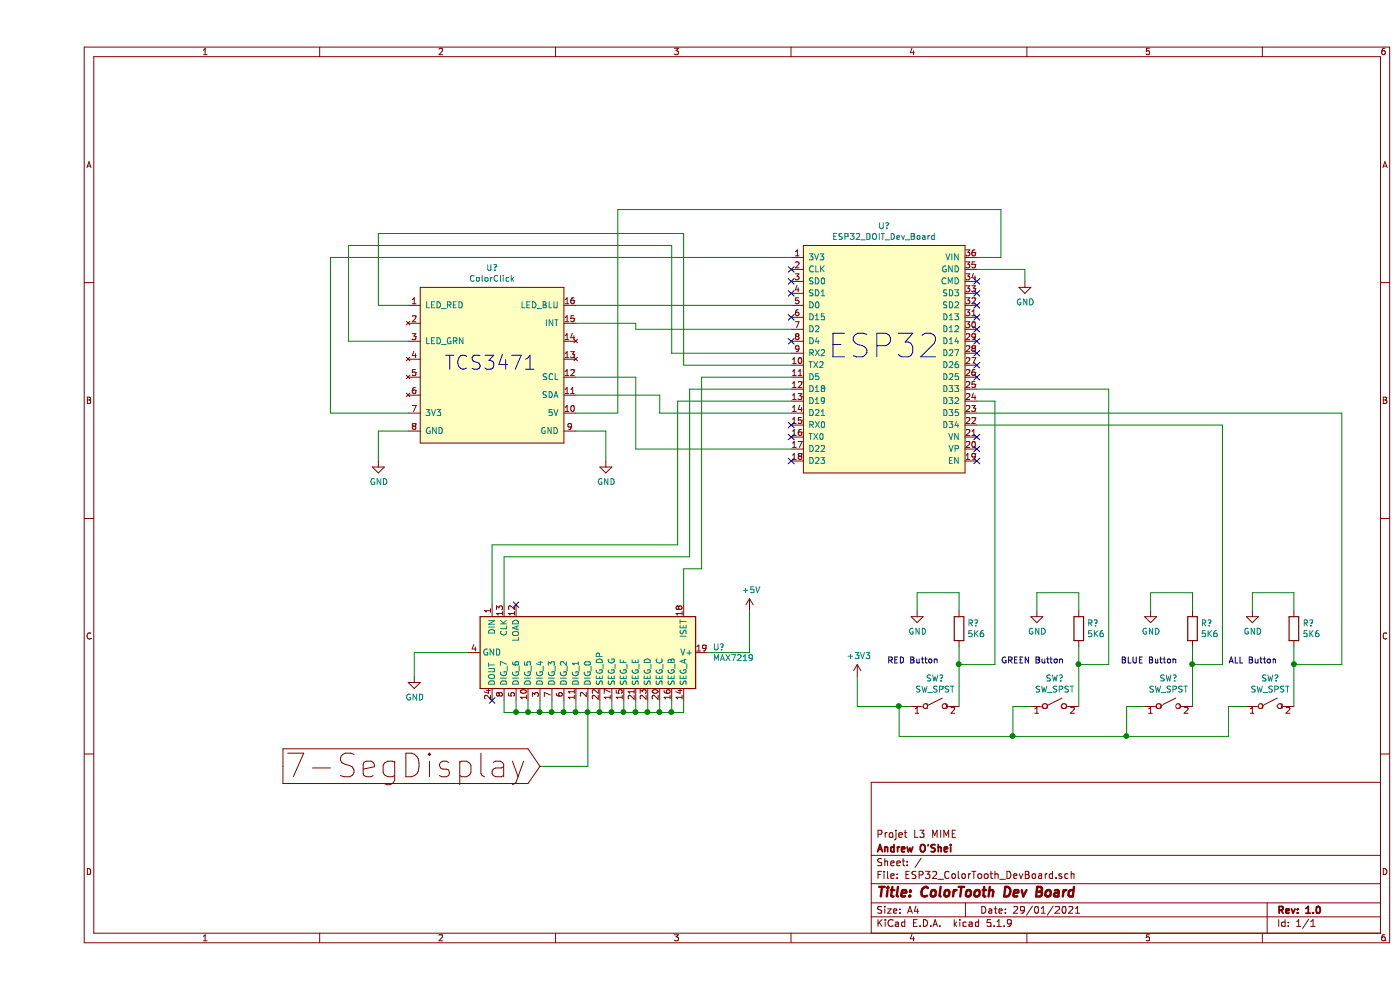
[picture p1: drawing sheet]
EESchema Schematic File Version 4
EELAYER 30 0
EELAYER END
$Descr A4 11693 8268
encoding utf-8
Sheet 1 1
Title "ColorTooth Dev Board"
Date "29/01/2021"
Rev "1.0"
Comp "Andrew O'Shei"
Comment1 "Projet L3 MIME"
Comment2 ""
Comment3 ""
Comment4 ""
$EndDescr
$Comp
L esp32_doit_dev_board:ESP32_DOIT_Dev_Board U?
U 1 1
P 7100 3000
F 0 "U?" H 7075 4115 50  0000 C CNN
F 1 "ESP32_DOIT_Dev_Board" H 7075 4024 50  0000 C CNN
F 2 "ESP32_DOIT:ESP_DOIT_Dev_Board" H 7100 3000 50  0001 C CNN
F 3 "" H 7100 3000 50  0001 C CNN
	1    7100 3000
	1    0    0    -1  
$EndComp
$Comp
L ColorClick:ColorClick U?
U 1 1
P 3800 3050
F 0 "U?" H 3800 3865 50  0000 C CNN
F 1 "ColorClick" H 3800 3774 50  0000 C CNN
F 2 "" H 3800 3200 50  0001 C CNN
F 3 "" H 3800 3200 50  0001 C CNN
	1    3800 3050
	1    0    0    -1  
$EndComp
$Comp
L Driver_LED:MAX7219 U?
U 1 1
P 4600 5450
F 0 "U?" V 4554 6494 50  0000 L CNN
F 1 "MAX7219" V 4645 6494 50  0000 L CNN
F 2 "" H 4550 5500 50  0001 C CNN
F 3 "https://datasheets.maximintegrated.com/en/ds/MAX7219-MAX7221.pdf" H 4650 5300 50  0001 C CNN
	1    4600 5450
	0    1    1    0   
$EndComp
$Comp
L Switch:SW_SPST SW?
U 1 1
P 7500 5900
F 0 "SW?" H 7500 6135 50  0000 C CNN
F 1 "SW_SPST" H 7500 6044 50  0000 C CNN
F 2 "" H 7500 5900 50  0001 C CNN
F 3 "~" H 7500 5900 50  0001 C CNN
	1    7500 5900
	1    0    0    -1  
$EndComp
$Comp
L Device:R R?
U 1 1
P 7700 5250
F 0 "R?" H 7770 5296 50  0000 L CNN
F 1 "5K6" H 7770 5205 50  0000 L CNN
F 2 "" V 7630 5250 50  0001 C CNN
F 3 "~" H 7700 5250 50  0001 C CNN
	1    7700 5250
	1    0    0    -1  
$EndComp
$Comp
L power:GND #PWR?
U 1 1
P 7350 5100
F 0 "#PWR?" H 7350 4850 50  0001 C CNN
F 1 "GND" H 7355 4927 50  0000 C CNN
F 2 "" H 7350 5100 50  0001 C CNN
F 3 "" H 7350 5100 50  0001 C CNN
	1    7350 5100
	1    0    0    -1  
$EndComp
Wire Wire Line
	7700 5100 7700 4950
Wire Wire Line
	7700 4950 7350 4950
Wire Wire Line
	7350 4950 7350 5100
Wire Wire Line
	7700 5900 7700 5550
$Comp
L Switch:SW_SPST SW?
U 1 1
P 8500 5900
F 0 "SW?" H 8500 6135 50  0000 C CNN
F 1 "SW_SPST" H 8500 6044 50  0000 C CNN
F 2 "" H 8500 5900 50  0001 C CNN
F 3 "~" H 8500 5900 50  0001 C CNN
	1    8500 5900
	1    0    0    -1  
$EndComp
$Comp
L Device:R R?
U 1 1
P 8700 5250
F 0 "R?" H 8770 5296 50  0000 L CNN
F 1 "5K6" H 8770 5205 50  0000 L CNN
F 2 "" V 8630 5250 50  0001 C CNN
F 3 "~" H 8700 5250 50  0001 C CNN
	1    8700 5250
	1    0    0    -1  
$EndComp
$Comp
L power:GND #PWR?
U 1 1
P 8350 5100
F 0 "#PWR?" H 8350 4850 50  0001 C CNN
F 1 "GND" H 8355 4927 50  0000 C CNN
F 2 "" H 8350 5100 50  0001 C CNN
F 3 "" H 8350 5100 50  0001 C CNN
	1    8350 5100
	1    0    0    -1  
$EndComp
Wire Wire Line
	8700 5100 8700 4950
Wire Wire Line
	8700 4950 8350 4950
Wire Wire Line
	8350 4950 8350 5100
Wire Wire Line
	8700 5900 8700 5550
$Comp
L Switch:SW_SPST SW?
U 1 1
P 9450 5900
F 0 "SW?" H 9450 6135 50  0000 C CNN
F 1 "SW_SPST" H 9450 6044 50  0000 C CNN
F 2 "" H 9450 5900 50  0001 C CNN
F 3 "~" H 9450 5900 50  0001 C CNN
	1    9450 5900
	1    0    0    -1  
$EndComp
$Comp
L Device:R R?
U 1 1
P 9650 5250
F 0 "R?" H 9720 5296 50  0000 L CNN
F 1 "5K6" H 9720 5205 50  0000 L CNN
F 2 "" V 9580 5250 50  0001 C CNN
F 3 "~" H 9650 5250 50  0001 C CNN
	1    9650 5250
	1    0    0    -1  
$EndComp
$Comp
L power:GND #PWR?
U 1 1
P 9300 5100
F 0 "#PWR?" H 9300 4850 50  0001 C CNN
F 1 "GND" H 9305 4927 50  0000 C CNN
F 2 "" H 9300 5100 50  0001 C CNN
F 3 "" H 9300 5100 50  0001 C CNN
	1    9300 5100
	1    0    0    -1  
$EndComp
Wire Wire Line
	9650 5100 9650 4950
Wire Wire Line
	9650 4950 9300 4950
Wire Wire Line
	9300 4950 9300 5100
Wire Wire Line
	9650 5900 9650 5550
$Comp
L Switch:SW_SPST SW?
U 1 1
P 10300 5900
F 0 "SW?" H 10300 6135 50  0000 C CNN
F 1 "SW_SPST" H 10300 6044 50  0000 C CNN
F 2 "" H 10300 5900 50  0001 C CNN
F 3 "~" H 10300 5900 50  0001 C CNN
	1    10300 5900
	1    0    0    -1  
$EndComp
$Comp
L Device:R R?
U 1 1
P 10500 5250
F 0 "R?" H 10570 5296 50  0000 L CNN
F 1 "5K6" H 10570 5205 50  0000 L CNN
F 2 "" V 10430 5250 50  0001 C CNN
F 3 "~" H 10500 5250 50  0001 C CNN
	1    10500 5250
	1    0    0    -1  
$EndComp
$Comp
L power:GND #PWR?
U 1 1
P 10150 5100
F 0 "#PWR?" H 10150 4850 50  0001 C CNN
F 1 "GND" H 10155 4927 50  0000 C CNN
F 2 "" H 10150 5100 50  0001 C CNN
F 3 "" H 10150 5100 50  0001 C CNN
	1    10150 5100
	1    0    0    -1  
$EndComp
Wire Wire Line
	10500 5100 10500 4950
Wire Wire Line
	10500 4950 10150 4950
Wire Wire Line
	10150 4950 10150 5100
Wire Wire Line
	10500 5900 10500 5550
Wire Wire Line
	10100 5900 9950 5900
Wire Wire Line
	9950 5900 9950 6150
Wire Wire Line
	9950 6150 9100 6150
Wire Wire Line
	9100 6150 9100 5900
Wire Wire Line
	9100 5900 9250 5900
$Comp
L power:+3V3 #PWR?
U 1 1
P 6850 5650
F 0 "#PWR?" H 6850 5500 50  0001 C CNN
F 1 "+3V3" H 6865 5823 50  0000 C CNN
F 2 "" H 6850 5650 50  0001 C CNN
F 3 "" H 6850 5650 50  0001 C CNN
	1    6850 5650
	1    0    0    -1  
$EndComp
Wire Wire Line
	6850 5650 6850 5900
Wire Wire Line
	6850 5900 7200 5900
Wire Wire Line
	7200 5900 7200 6150
Wire Wire Line
	7200 6150 8150 6150
Connection ~ 7200 5900
Wire Wire Line
	7200 5900 7300 5900
Connection ~ 9100 6150
Wire Wire Line
	8300 5900 8150 5900
Wire Wire Line
	8150 5900 8150 6150
Connection ~ 8150 6150
Wire Wire Line
	8150 6150 9100 6150
Text Notes 7100 5550 0    50   ~ 0
RED Button
Text Notes 8050 5550 0    50   ~ 0
GREEN Button
Text Notes 9050 5550 0    50   ~ 0
BLUE Button
Text Notes 9950 5550 0    50   ~ 0
ALL Button
Wire Wire Line
	7850 3450 10900 3450
Wire Wire Line
	10900 3450 10900 5550
Wire Wire Line
	10900 5550 10500 5550
Connection ~ 10500 5550
Wire Wire Line
	10500 5550 10500 5400
Wire Wire Line
	7850 3550 9900 3550
Wire Wire Line
	9900 3550 9900 5550
Wire Wire Line
	9900 5550 9650 5550
Connection ~ 9650 5550
Wire Wire Line
	9650 5550 9650 5400
Wire Wire Line
	7850 3250 8950 3250
Wire Wire Line
	8950 3250 8950 5550
Wire Wire Line
	8950 5550 8700 5550
Connection ~ 8700 5550
Wire Wire Line
	8700 5550 8700 5400
Wire Wire Line
	7850 3350 8000 3350
Wire Wire Line
	8000 3350 8000 5550
Wire Wire Line
	8000 5550 7700 5550
Connection ~ 7700 5550
Wire Wire Line
	7700 5550 7700 5400
NoConn ~ 7850 3850
NoConn ~ 7850 3750
NoConn ~ 7850 3650
NoConn ~ 7850 2350
NoConn ~ 7850 2450
NoConn ~ 7850 2550
NoConn ~ 7850 2650
NoConn ~ 7850 2750
NoConn ~ 7850 2850
NoConn ~ 7850 2950
NoConn ~ 7850 3050
NoConn ~ 7850 3150
$Comp
L power:GND #PWR?
U 1 1
P 8250 2350
F 0 "#PWR?" H 8250 2100 50  0001 C CNN
F 1 "GND" H 8255 2177 50  0000 C CNN
F 2 "" H 8250 2350 50  0001 C CNN
F 3 "" H 8250 2350 50  0001 C CNN
	1    8250 2350
	1    0    0    -1  
$EndComp
Wire Wire Line
	7850 2250 8250 2250
Wire Wire Line
	8250 2250 8250 2350
Wire Wire Line
	6300 2550 4500 2550
Wire Wire Line
	6300 2150 2450 2150
Wire Wire Line
	2450 3450 3100 3450
$Comp
L power:GND #PWR?
U 1 1
P 2850 3850
F 0 "#PWR?" H 2850 3600 50  0001 C CNN
F 1 "GND" H 2855 3677 50  0000 C CNN
F 2 "" H 2850 3850 50  0001 C CNN
F 3 "" H 2850 3850 50  0001 C CNN
	1    2850 3850
	1    0    0    -1  
$EndComp
$Comp
L power:GND #PWR?
U 1 1
P 4750 3850
F 0 "#PWR?" H 4750 3600 50  0001 C CNN
F 1 "GND" H 4755 3677 50  0000 C CNN
F 2 "" H 4750 3850 50  0001 C CNN
F 3 "" H 4750 3850 50  0001 C CNN
	1    4750 3850
	1    0    0    -1  
$EndComp
Wire Wire Line
	4500 3600 4750 3600
Wire Wire Line
	4750 3600 4750 3850
Wire Wire Line
	3100 3600 2850 3600
Wire Wire Line
	2850 3600 2850 3850
Wire Wire Line
	7850 2150 8050 2150
Wire Wire Line
	8050 2150 8050 1750
Wire Wire Line
	8050 1750 4850 1750
Wire Wire Line
	4850 3450 4500 3450
Wire Wire Line
	6300 3750 5000 3750
Wire Wire Line
	5000 3150 4500 3150
Wire Wire Line
	6300 3450 5200 3450
Wire Wire Line
	5200 3300 4500 3300
Wire Wire Line
	5000 3750 5000 3150
Wire Wire Line
	5200 3450 5200 3300
Wire Wire Line
	2450 2150 2450 3450
Wire Wire Line
	4850 1750 4850 3450
Wire Wire Line
	6300 2750 5000 2750
Wire Wire Line
	5000 2750 5000 2700
Wire Wire Line
	5000 2700 4500 2700
NoConn ~ 6300 2250
NoConn ~ 6300 2350
NoConn ~ 6300 2450
NoConn ~ 6300 2650
Wire Wire Line
	6300 2950 5300 2950
Wire Wire Line
	5300 2950 5300 2050
Wire Wire Line
	5300 2050 2600 2050
Wire Wire Line
	2600 2050 2600 2850
Wire Wire Line
	2600 2850 3100 2850
Wire Wire Line
	6300 3050 5400 3050
Wire Wire Line
	5400 3050 5400 1950
Wire Wire Line
	5400 1950 2850 1950
Wire Wire Line
	2850 1950 2850 2550
Wire Wire Line
	2850 2550 3100 2550
Text Notes 6600 3000 0    197  ~ 0
ESP32
Text Notes 3400 3100 0    118  ~ 0
TCS3471
$Comp
L power:GND #PWR?
U 1 1
P 3150 5650
F 0 "#PWR?" H 3150 5400 50  0001 C CNN
F 1 "GND" H 3155 5477 50  0000 C CNN
F 2 "" H 3150 5650 50  0001 C CNN
F 3 "" H 3150 5650 50  0001 C CNN
	1    3150 5650
	1    0    0    -1  
$EndComp
Wire Wire Line
	3600 5450 3150 5450
Wire Wire Line
	3150 5450 3150 5650
$Comp
L power:+5V #PWR?
U 1 1
P 5950 5100
F 0 "#PWR?" H 5950 4950 50  0001 C CNN
F 1 "+5V" H 5965 5273 50  0000 C CNN
F 2 "" H 5950 5100 50  0001 C CNN
F 3 "" H 5950 5100 50  0001 C CNN
	1    5950 5100
	1    0    0    -1  
$EndComp
Wire Wire Line
	5600 5450 5950 5450
Wire Wire Line
	5950 5450 5950 5100
Wire Wire Line
	6300 3350 5350 3350
Wire Wire Line
	5350 3350 5350 4550
Wire Wire Line
	5350 4550 3800 4550
Wire Wire Line
	3800 4550 3800 5050
Wire Wire Line
	6300 3250 5450 3250
Wire Wire Line
	5450 3250 5450 4650
Wire Wire Line
	5450 4650 3900 4650
Wire Wire Line
	3900 4650 3900 5050
Wire Wire Line
	6300 3150 5550 3150
Wire Wire Line
	5550 4750 5400 4750
Wire Wire Line
	5400 4750 5400 5050
Wire Wire Line
	5550 3150 5550 4750
NoConn ~ 4000 5050
Text GLabel 4200 6400 0    197  Input ~ 0
7-SegDisplay
Wire Wire Line
	4200 6400 4600 6400
Wire Wire Line
	4600 6400 4600 5950
Wire Wire Line
	4500 5850 4500 5950
Wire Wire Line
	4500 5950 4600 5950
Connection ~ 4600 5950
Wire Wire Line
	4600 5950 4600 5850
Wire Wire Line
	4600 5950 4700 5950
Wire Wire Line
	4700 5950 4700 5850
Wire Wire Line
	4800 5850 4800 5950
Wire Wire Line
	4800 5950 4700 5950
Connection ~ 4700 5950
Wire Wire Line
	4900 5850 4900 5950
Wire Wire Line
	4900 5950 4800 5950
Connection ~ 4800 5950
Wire Wire Line
	5000 5850 5000 5950
Wire Wire Line
	5000 5950 4900 5950
Connection ~ 4900 5950
Wire Wire Line
	5100 5850 5100 5950
Wire Wire Line
	5100 5950 5000 5950
Connection ~ 5000 5950
Wire Wire Line
	5200 5850 5200 5950
Wire Wire Line
	5200 5950 5100 5950
Connection ~ 5100 5950
Wire Wire Line
	5300 5850 5300 5950
Wire Wire Line
	5300 5950 5200 5950
Connection ~ 5200 5950
Wire Wire Line
	5400 5850 5400 5950
Wire Wire Line
	5400 5950 5300 5950
Connection ~ 5300 5950
Wire Wire Line
	4400 5850 4400 5950
Wire Wire Line
	4400 5950 4500 5950
Connection ~ 4500 5950
Wire Wire Line
	4300 5850 4300 5950
Wire Wire Line
	4300 5950 4400 5950
Connection ~ 4400 5950
Wire Wire Line
	4200 5850 4200 5950
Wire Wire Line
	4200 5950 4300 5950
Connection ~ 4300 5950
Wire Wire Line
	4100 5850 4100 5950
Wire Wire Line
	4100 5950 4200 5950
Connection ~ 4200 5950
Wire Wire Line
	4000 5850 4000 5950
Wire Wire Line
	4000 5950 4100 5950
Connection ~ 4100 5950
Wire Wire Line
	3900 5850 3900 5950
Wire Wire Line
	3900 5950 4000 5950
Connection ~ 4000 5950
NoConn ~ 3800 5850
NoConn ~ 6300 2850
NoConn ~ 6300 3550
NoConn ~ 6300 3650
NoConn ~ 6300 3850
$EndSCHEMATC
